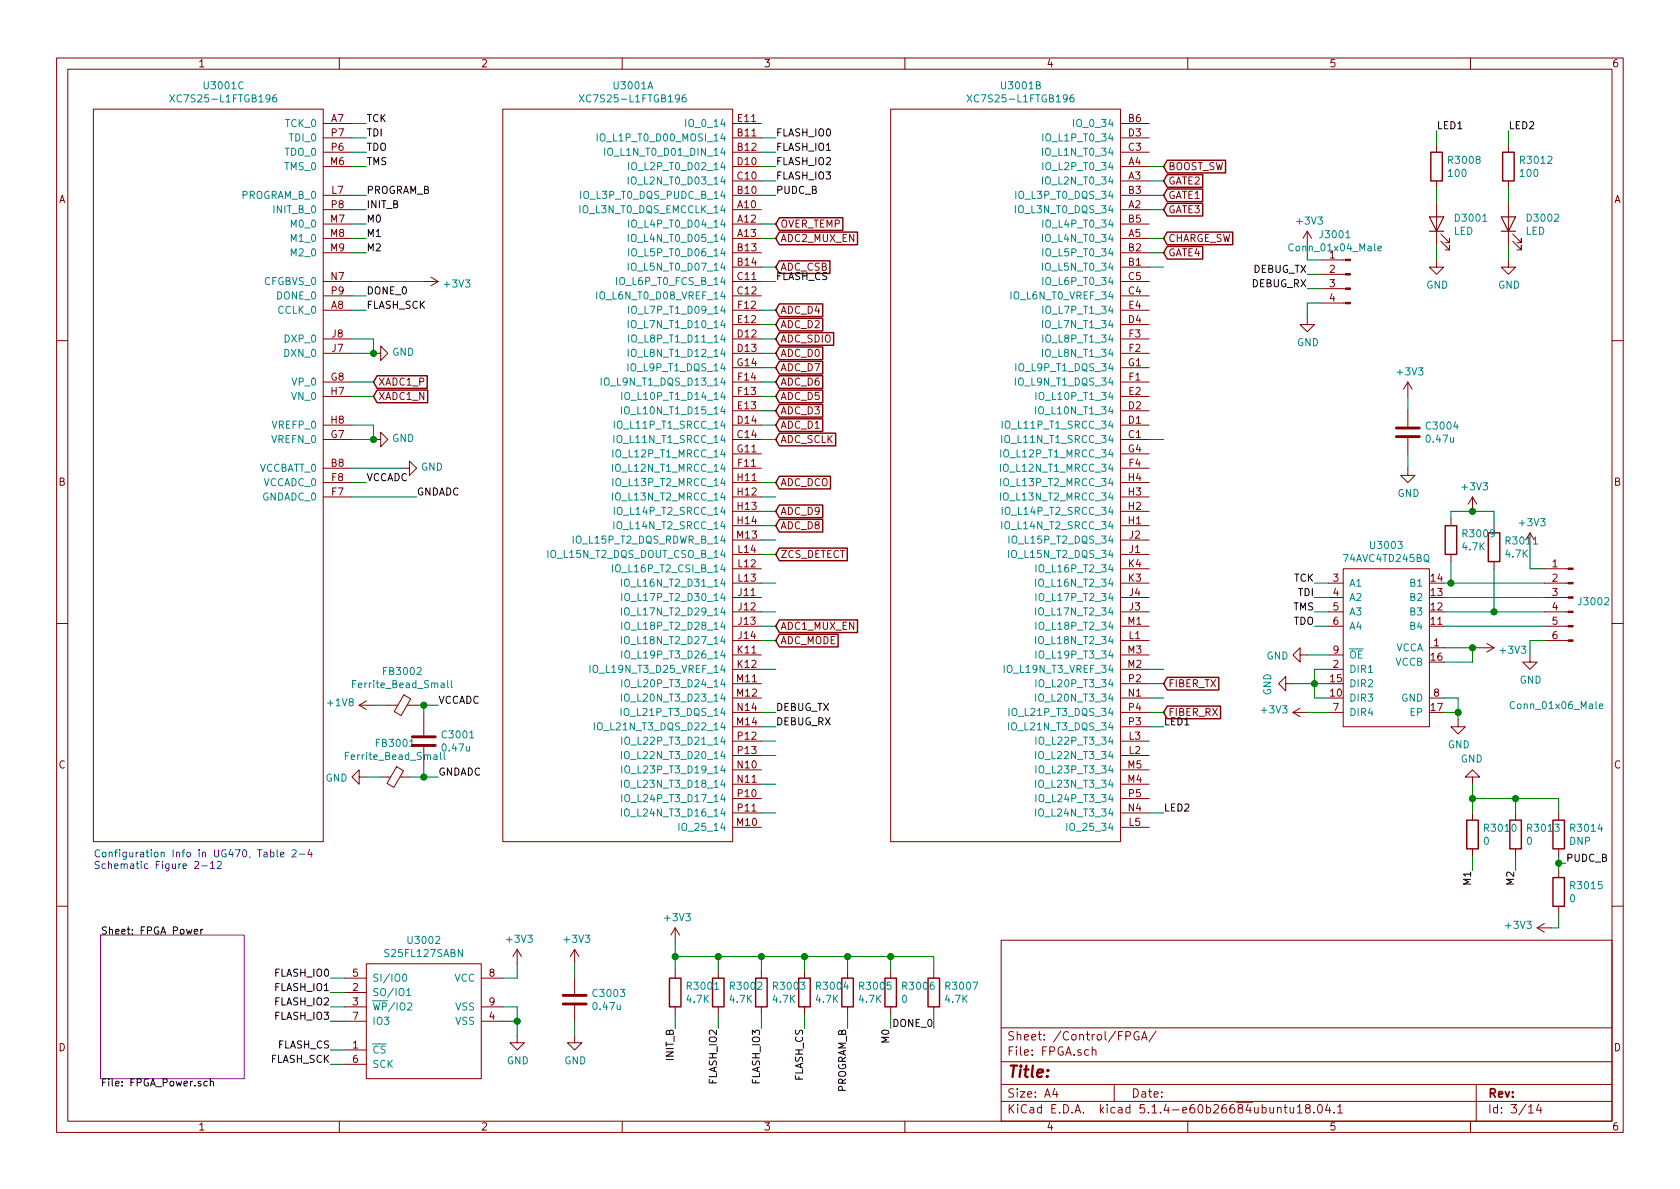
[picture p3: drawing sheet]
EESchema Schematic File Version 4
LIBS:integrated-cache
EELAYER 30 0
EELAYER END
$Descr A4 11693 8268
encoding utf-8
Sheet 3 14
Title ""
Date ""
Rev ""
Comp ""
Comment1 ""
Comment2 ""
Comment3 ""
Comment4 ""
$EndDescr
$Sheet
S 700  6500 1000 1000
U 5BE9D654
F0 "FPGA Power" 50
F1 "FPGA_Power.sch" 50
$EndSheet
$Comp
L wbraun_ic_lib:XC7S25-L1FTGB196 U3001
U 3 1
P 1450 3300
F 0 "U3001" H 1556 6015 50  0000 C CNN
F 1 "XC7S25-L1FTGB196" H 1556 5924 50  0000 C CNN
F 2 "wbraun_smd:FTGB196" H -300 4500 50  0001 C CNN
F 3 "" H -300 4500 50  0001 C CNN
	3    1450 3300
	1    0    0    -1  
$EndComp
Text Notes 650  6050 0    50   ~ 0
Configuration Info in UG470, Table 2-4\nSchematic Figure 2-12\n
Wire Wire Line
	2450 2950 2600 2950
Wire Wire Line
	2600 2950 2600 3050
Wire Wire Line
	2450 3050 2600 3050
Wire Wire Line
	2450 2650 2600 2650
Wire Wire Line
	2450 2750 2600 2750
Wire Wire Line
	2450 2350 2600 2350
Wire Wire Line
	2600 2350 2600 2450
Wire Wire Line
	2450 2450 2600 2450
Wire Wire Line
	2450 850  2550 850 
Wire Wire Line
	2450 950  2550 950 
Wire Wire Line
	2450 1050 2550 1050
Wire Wire Line
	2450 1150 2550 1150
Text Label 2550 850  0    50   ~ 0
TCK
Text Label 2550 950  0    50   ~ 0
TDI
Text Label 2550 1050 0    50   ~ 0
TDO
Text Label 2550 1150 0    50   ~ 0
TMS
$Comp
L wbraun_ic_lib:S25FL127SABN U3002
U 1 1
P 2950 7100
F 0 "U3002" H 2950 7665 50  0000 C CNN
F 1 "S25FL127SABN" H 2950 7574 50  0000 C CNN
F 2 "wbraun_smd:WSON-8-1EP_6x5mm_P1.27mm_EP3.4x4mm" H 3150 7450 50  0001 C CNN
F 3 "" H 3150 7450 50  0001 C CNN
	1    2950 7100
	1    0    0    -1  
$EndComp
$Comp
L Device:C C3003
U 1 1
P 4000 6950
F 0 "C3003" H 4115 6996 50  0000 L CNN
F 1 "0.47u" H 4115 6905 50  0000 L CNN
F 2 "Capacitor_SMD:C_0402_1005Metric" H 4038 6800 50  0001 C CNN
F 3 "~" H 4000 6950 50  0001 C CNN
	1    4000 6950
	1    0    0    -1  
$EndComp
$Comp
L power:GND #PWR03005
U 1 1
P 4000 7200
F 0 "#PWR03005" H 4000 6950 50  0001 C CNN
F 1 "GND" H 4005 7027 50  0000 C CNN
F 2 "" H 4000 7200 50  0001 C CNN
F 3 "" H 4000 7200 50  0001 C CNN
	1    4000 7200
	1    0    0    -1  
$EndComp
$Comp
L power:GND #PWR03004
U 1 1
P 3600 7200
F 0 "#PWR03004" H 3600 6950 50  0001 C CNN
F 1 "GND" H 3605 7027 50  0000 C CNN
F 2 "" H 3600 7200 50  0001 C CNN
F 3 "" H 3600 7200 50  0001 C CNN
	1    3600 7200
	1    0    0    -1  
$EndComp
Wire Wire Line
	3500 6800 3600 6800
Wire Wire Line
	3600 6800 3600 6700
Wire Wire Line
	3500 7000 3600 7000
Wire Wire Line
	3600 7000 3600 7100
Wire Wire Line
	3500 7100 3600 7100
Connection ~ 3600 7100
Wire Wire Line
	3600 7100 3600 7200
Wire Wire Line
	4000 6700 4000 6800
Wire Wire Line
	4000 7100 4000 7200
Wire Wire Line
	2450 2150 2550 2150
Wire Wire Line
	2450 1350 2550 1350
Wire Wire Line
	2450 1450 2550 1450
Wire Wire Line
	2450 1550 2550 1550
Wire Wire Line
	2450 1650 2550 1650
Wire Wire Line
	2450 1750 2550 1750
Wire Wire Line
	2450 2050 2550 2050
Text Label 2550 2050 0    50   ~ 0
DONE_0
Wire Wire Line
	2400 6800 2300 6800
Wire Wire Line
	2400 6900 2300 6900
Wire Wire Line
	2400 7000 2300 7000
Wire Wire Line
	2400 7100 2300 7100
Text Label 2300 6800 2    50   ~ 0
FLASH_IO0
Text Label 2300 6900 2    50   ~ 0
FLASH_IO1
Text Label 2300 7000 2    50   ~ 0
FLASH_IO2
Text Label 2300 7100 2    50   ~ 0
FLASH_IO3
Text Label 2300 7300 2    50   ~ 0
FLASH_CS
Wire Wire Line
	2400 7300 2300 7300
Wire Wire Line
	2400 7400 2300 7400
Text Label 2300 7400 2    50   ~ 0
FLASH_SCK
Text Label 2550 2150 0    50   ~ 0
FLASH_SCK
$Comp
L wbraun_ic_lib:XC7S25-L1FTGB196 U3001
U 1 1
P 4300 3300
F 0 "U3001" H 4406 6015 50  0000 C CNN
F 1 "XC7S25-L1FTGB196" H 4406 5924 50  0000 C CNN
F 2 "wbraun_smd:FTGB196" H 2550 4500 50  0001 C CNN
F 3 "" H 2550 4500 50  0001 C CNN
	1    4300 3300
	1    0    0    -1  
$EndComp
Wire Wire Line
	5300 950  5400 950 
Wire Wire Line
	5300 1050 5400 1050
Wire Wire Line
	5300 1150 5400 1150
Wire Wire Line
	5300 1250 5400 1250
Wire Wire Line
	5300 1350 5400 1350
Text Label 5400 950  0    50   ~ 0
FLASH_IO0
Text Label 5400 1050 0    50   ~ 0
FLASH_IO1
Text Label 5400 1150 0    50   ~ 0
FLASH_IO2
Text Label 5400 1250 0    50   ~ 0
FLASH_IO3
Text Label 5400 1350 0    50   ~ 0
PUDC_B
Wire Wire Line
	5300 1950 5400 1950
Text Label 5400 1950 0    50   ~ 0
FLASH_CS
$Comp
L Device:R R3001
U 1 1
P 4700 6900
F 0 "R3001" H 4770 6946 50  0000 L CNN
F 1 "4.7K" H 4770 6855 50  0000 L CNN
F 2 "Resistor_SMD:R_0402_1005Metric" V 4630 6900 50  0001 C CNN
F 3 "~" H 4700 6900 50  0001 C CNN
	1    4700 6900
	1    0    0    -1  
$EndComp
$Comp
L Device:R R3002
U 1 1
P 5000 6900
F 0 "R3002" H 5070 6946 50  0000 L CNN
F 1 "4.7K" H 5070 6855 50  0000 L CNN
F 2 "Resistor_SMD:R_0402_1005Metric" V 4930 6900 50  0001 C CNN
F 3 "~" H 5000 6900 50  0001 C CNN
	1    5000 6900
	1    0    0    -1  
$EndComp
$Comp
L Device:R R3003
U 1 1
P 5300 6900
F 0 "R3003" H 5370 6946 50  0000 L CNN
F 1 "4.7K" H 5370 6855 50  0000 L CNN
F 2 "Resistor_SMD:R_0402_1005Metric" V 5230 6900 50  0001 C CNN
F 3 "~" H 5300 6900 50  0001 C CNN
	1    5300 6900
	1    0    0    -1  
$EndComp
$Comp
L Device:R R3004
U 1 1
P 5600 6900
F 0 "R3004" H 5670 6946 50  0000 L CNN
F 1 "4.7K" H 5670 6855 50  0000 L CNN
F 2 "Resistor_SMD:R_0402_1005Metric" V 5530 6900 50  0001 C CNN
F 3 "~" H 5600 6900 50  0001 C CNN
	1    5600 6900
	1    0    0    -1  
$EndComp
Wire Wire Line
	5600 6750 5600 6650
Wire Wire Line
	4700 6650 4700 6550
Wire Wire Line
	4700 6650 4700 6750
Connection ~ 4700 6650
Wire Wire Line
	5300 6750 5300 6650
Wire Wire Line
	5000 6750 5000 6650
Wire Wire Line
	4700 7050 4700 7150
Wire Wire Line
	5000 7050 5000 7150
Wire Wire Line
	5300 7050 5300 7150
Wire Wire Line
	5600 7050 5600 7150
Text Label 5300 7150 3    50   ~ 0
FLASH_IO3
Text Label 5000 7150 3    50   ~ 0
FLASH_IO2
Text Label 2550 1450 0    50   ~ 0
INIT_B
Text Label 4700 7150 3    50   ~ 0
INIT_B
Connection ~ 5000 6650
Wire Wire Line
	5000 6650 4700 6650
Wire Wire Line
	5000 6650 5300 6650
Connection ~ 5300 6650
Wire Wire Line
	5300 6650 5600 6650
Connection ~ 5600 6650
Wire Wire Line
	5600 6650 5900 6650
$Comp
L Device:R R3005
U 1 1
P 5900 6900
F 0 "R3005" H 5970 6946 50  0000 L CNN
F 1 "4.7K" H 5970 6855 50  0000 L CNN
F 2 "Resistor_SMD:R_0402_1005Metric" V 5830 6900 50  0001 C CNN
F 3 "~" H 5900 6900 50  0001 C CNN
	1    5900 6900
	1    0    0    -1  
$EndComp
Wire Wire Line
	5900 6650 5900 6750
Wire Wire Line
	5900 7050 5900 7150
Text Label 2550 1350 0    50   ~ 0
PROGRAM_B
Text Label 5900 7150 3    50   ~ 0
PROGRAM_B
$Comp
L Device:R R3006
U 1 1
P 6200 6900
F 0 "R3006" H 6270 6946 50  0000 L CNN
F 1 "0" H 6270 6855 50  0000 L CNN
F 2 "Resistor_SMD:R_0402_1005Metric" V 6130 6900 50  0001 C CNN
F 3 "~" H 6200 6900 50  0001 C CNN
	1    6200 6900
	1    0    0    -1  
$EndComp
Wire Wire Line
	5900 6650 6200 6650
Wire Wire Line
	6200 6650 6200 6750
Connection ~ 5900 6650
Wire Wire Line
	6200 7050 6200 7150
$Comp
L Device:R R3010
U 1 1
P 10250 5800
F 0 "R3010" H 10320 5846 50  0000 L CNN
F 1 "0" H 10320 5755 50  0000 L CNN
F 2 "Resistor_SMD:R_0402_1005Metric" V 10180 5800 50  0001 C CNN
F 3 "~" H 10250 5800 50  0001 C CNN
	1    10250 5800
	1    0    0    -1  
$EndComp
$Comp
L Device:R R3013
U 1 1
P 10550 5800
F 0 "R3013" H 10620 5846 50  0000 L CNN
F 1 "0" H 10620 5755 50  0000 L CNN
F 2 "Resistor_SMD:R_0402_1005Metric" V 10480 5800 50  0001 C CNN
F 3 "~" H 10550 5800 50  0001 C CNN
	1    10550 5800
	1    0    0    -1  
$EndComp
$Comp
L power:GND #PWR03012
U 1 1
P 10250 5450
F 0 "#PWR03012" H 10250 5200 50  0001 C CNN
F 1 "GND" H 10255 5277 50  0000 C CNN
F 2 "" H 10250 5450 50  0001 C CNN
F 3 "" H 10250 5450 50  0001 C CNN
	1    10250 5450
	-1   0    0    1   
$EndComp
Wire Wire Line
	10250 5550 10250 5650
Wire Wire Line
	10250 5950 10250 6050
Wire Wire Line
	10550 5950 10550 6050
Wire Wire Line
	10550 5650 10550 5550
Wire Wire Line
	10550 5550 10250 5550
Wire Wire Line
	10250 5550 10250 5450
Connection ~ 10250 5550
Text Label 2550 1550 0    50   ~ 0
M0
Text Label 6200 7150 3    50   ~ 0
M0
Text Label 2550 1650 0    50   ~ 0
M1
Text Label 2550 1750 0    50   ~ 0
M2
Text Label 10250 6050 3    50   ~ 0
M1
Text Label 10550 6050 3    50   ~ 0
M2
Text Label 5600 7150 3    50   ~ 0
FLASH_CS
$Comp
L Device:R R3014
U 1 1
P 10850 5800
F 0 "R3014" H 10920 5846 50  0000 L CNN
F 1 "DNP" H 10920 5755 50  0000 L CNN
F 2 "Resistor_SMD:R_0402_1005Metric" V 10780 5800 50  0001 C CNN
F 3 "~" H 10850 5800 50  0001 C CNN
	1    10850 5800
	1    0    0    -1  
$EndComp
Wire Wire Line
	10550 5550 10850 5550
Wire Wire Line
	10850 5550 10850 5650
Connection ~ 10550 5550
Wire Wire Line
	10850 5950 10850 6000
Text Label 10900 6000 0    50   ~ 0
PUDC_B
$Comp
L wbraun_ic_lib:XC7S25-L1FTGB196 U3001
U 2 1
P 7000 3300
F 0 "U3001" H 7106 6015 50  0000 C CNN
F 1 "XC7S25-L1FTGB196" H 7106 5924 50  0000 C CNN
F 2 "wbraun_smd:FTGB196" H 5250 4500 50  0001 C CNN
F 3 "" H 5250 4500 50  0001 C CNN
	2    7000 3300
	1    0    0    -1  
$EndComp
$Comp
L Connector:Conn_01x06_Male J3002
U 1 1
P 10950 4150
F 0 "J3002" H 10923 4123 50  0000 R CNN
F 1 "Conn_01x06_Male" H 11400 3400 50  0000 R CNN
F 2 "Connector_PinHeader_2.54mm:PinHeader_1x06_P2.54mm_Vertical" H 10950 4150 50  0001 C CNN
F 3 "~" H 10950 4150 50  0001 C CNN
	1    10950 4150
	-1   0    0    -1  
$EndComp
Wire Wire Line
	10750 3950 10650 3950
Wire Wire Line
	10650 3950 10650 3800
Wire Wire Line
	10750 4450 10650 4450
Wire Wire Line
	10650 4450 10650 4550
$Comp
L wbraun_ic_lib:74AVC4TD245BQ U3003
U 1 1
P 9650 4500
F 0 "U3003" H 9650 5215 50  0000 C CNN
F 1 "74AVC4TD245BQ" H 9650 5124 50  0000 C CNN
F 2 "wbraun_smd:DHVQFN16" H 9650 4550 50  0001 C CNN
F 3 "" H 9650 4550 50  0001 C CNN
	1    9650 4500
	1    0    0    -1  
$EndComp
$Comp
L power:GND #PWR03014
U 1 1
P 10650 4550
F 0 "#PWR03014" H 10650 4300 50  0001 C CNN
F 1 "GND" H 10655 4377 50  0000 C CNN
F 2 "" H 10650 4550 50  0001 C CNN
F 3 "" H 10650 4550 50  0001 C CNN
	1    10650 4550
	1    0    0    -1  
$EndComp
Wire Wire Line
	10050 4050 10100 4050
Wire Wire Line
	10050 4150 10750 4150
Wire Wire Line
	10050 4250 10400 4250
Wire Wire Line
	10050 4350 10750 4350
Wire Wire Line
	10050 4500 10250 4500
Wire Wire Line
	10250 4500 10250 4600
Wire Wire Line
	10250 4600 10050 4600
Wire Wire Line
	10250 4500 10300 4500
Connection ~ 10250 4500
$Comp
L power:GND #PWR03011
U 1 1
P 10150 5000
F 0 "#PWR03011" H 10150 4750 50  0001 C CNN
F 1 "GND" H 10155 4827 50  0000 C CNN
F 2 "" H 10150 5000 50  0001 C CNN
F 3 "" H 10150 5000 50  0001 C CNN
	1    10150 5000
	1    0    0    -1  
$EndComp
Wire Wire Line
	10050 4850 10150 4850
Wire Wire Line
	10150 4850 10150 4950
Wire Wire Line
	10050 4950 10150 4950
Connection ~ 10150 4950
Wire Wire Line
	10150 4950 10150 5000
Wire Wire Line
	9250 4050 9150 4050
Wire Wire Line
	9250 4150 9150 4150
Wire Wire Line
	9250 4250 9150 4250
Wire Wire Line
	9250 4350 9150 4350
$Comp
L power:GND #PWR03008
U 1 1
P 9100 4550
F 0 "#PWR03008" H 9100 4300 50  0001 C CNN
F 1 "GND" V 9105 4422 50  0000 R CNN
F 2 "" H 9100 4550 50  0001 C CNN
F 3 "" H 9100 4550 50  0001 C CNN
	1    9100 4550
	0    1    1    0   
$EndComp
Text Label 9150 4050 2    50   ~ 0
TCK
Text Label 9150 4150 2    50   ~ 0
TDI
Text Label 9150 4350 2    50   ~ 0
TDO
Text Label 9150 4250 2    50   ~ 0
TMS
$Comp
L power:GND #PWR03006
U 1 1
P 9000 4750
F 0 "#PWR03006" H 9000 4500 50  0001 C CNN
F 1 "GND" H 9005 4577 50  0000 C CNN
F 2 "" H 9000 4750 50  0001 C CNN
F 3 "" H 9000 4750 50  0001 C CNN
	1    9000 4750
	0    1    1    0   
$EndComp
Wire Wire Line
	9100 4550 9250 4550
Wire Wire Line
	9000 4750 9150 4750
Wire Wire Line
	9250 4650 9150 4650
Wire Wire Line
	9150 4650 9150 4750
Connection ~ 9150 4750
Wire Wire Line
	9150 4750 9250 4750
Wire Wire Line
	9250 4850 9150 4850
Wire Wire Line
	9150 4850 9150 4750
Wire Wire Line
	9100 4950 9250 4950
$Comp
L Device:C C3004
U 1 1
P 9800 3000
F 0 "C3004" H 9915 3046 50  0000 L CNN
F 1 "0.47u" H 9915 2955 50  0000 L CNN
F 2 "Capacitor_SMD:C_0402_1005Metric" H 9838 2850 50  0001 C CNN
F 3 "~" H 9800 3000 50  0001 C CNN
	1    9800 3000
	1    0    0    -1  
$EndComp
$Comp
L power:GND #PWR03009
U 1 1
P 9800 3250
F 0 "#PWR03009" H 9800 3000 50  0001 C CNN
F 1 "GND" H 9805 3077 50  0000 C CNN
F 2 "" H 9800 3250 50  0001 C CNN
F 3 "" H 9800 3250 50  0001 C CNN
	1    9800 3250
	1    0    0    -1  
$EndComp
Wire Wire Line
	9800 2750 9800 2850
Wire Wire Line
	9800 3150 9800 3250
$Comp
L Device:R R3007
U 1 1
P 6500 6900
F 0 "R3007" H 6570 6946 50  0000 L CNN
F 1 "4.7K" H 6570 6855 50  0000 L CNN
F 2 "Resistor_SMD:R_0402_1005Metric" V 6430 6900 50  0001 C CNN
F 3 "~" H 6500 6900 50  0001 C CNN
	1    6500 6900
	1    0    0    -1  
$EndComp
Wire Wire Line
	6500 6650 6200 6650
Connection ~ 6200 6650
Wire Wire Line
	6500 6650 6500 6750
Wire Wire Line
	6500 7050 6500 7150
Text Label 6500 7150 2    50   ~ 0
DONE_0
Wire Wire Line
	2450 1950 2950 1950
Wire Wire Line
	5300 3350 5400 3350
Text GLabel 5400 3350 2    50   Input ~ 0
ADC_DCO
Wire Wire Line
	5300 5650 5400 5650
Wire Wire Line
	5300 5450 5400 5450
Text GLabel 5400 3550 2    50   Input ~ 0
ADC_D9
Text GLabel 5400 3650 2    50   Input ~ 0
ADC_D8
Text GLabel 5400 2550 2    50   Input ~ 0
ADC_D7
Text GLabel 5400 2650 2    50   Input ~ 0
ADC_D6
Text GLabel 5400 2750 2    50   Input ~ 0
ADC_D5
Text GLabel 5400 2150 2    50   Input ~ 0
ADC_D4
Text GLabel 5400 2850 2    50   Input ~ 0
ADC_D3
Text GLabel 5400 2250 2    50   Input ~ 0
ADC_D2
Text GLabel 5400 2950 2    50   Input ~ 0
ADC_D1
Text GLabel 5400 2450 2    50   Input ~ 0
ADC_D0
Wire Wire Line
	5300 3750 5400 3750
Wire Wire Line
	5300 3850 5400 3850
Wire Wire Line
	5300 4050 5400 4050
Wire Wire Line
	5300 4450 5400 4450
Wire Wire Line
	5300 4950 5400 4950
Wire Wire Line
	5300 5050 5400 5050
Wire Wire Line
	5300 5150 5400 5150
Wire Wire Line
	5300 5250 5400 5250
$Comp
L Device:R R3012
U 1 1
P 10500 1150
F 0 "R3012" H 10570 1196 50  0000 L CNN
F 1 "100" H 10570 1105 50  0000 L CNN
F 2 "Resistor_SMD:R_0402_1005Metric" V 10430 1150 50  0001 C CNN
F 3 "~" H 10500 1150 50  0001 C CNN
	1    10500 1150
	1    0    0    -1  
$EndComp
Wire Wire Line
	10500 900  10500 1000
Wire Wire Line
	10500 1300 10500 1400
$Comp
L Device:LED D3002
U 1 1
P 10500 1550
F 0 "D3002" V 10538 1433 50  0000 R CNN
F 1 "LED" V 10447 1433 50  0000 R CNN
F 2 "LED_SMD:LED_0805_2012Metric" H 10500 1550 50  0001 C CNN
F 3 "~" H 10500 1550 50  0001 C CNN
	1    10500 1550
	0    -1   -1   0   
$EndComp
$Comp
L power:GND #PWR03013
U 1 1
P 10500 1800
F 0 "#PWR03013" H 10500 1550 50  0001 C CNN
F 1 "GND" H 10505 1627 50  0000 C CNN
F 2 "" H 10500 1800 50  0001 C CNN
F 3 "" H 10500 1800 50  0001 C CNN
	1    10500 1800
	1    0    0    -1  
$EndComp
Wire Wire Line
	10500 1700 10500 1800
Text Label 10500 900  0    50   ~ 0
LED2
$Comp
L Device:R R3015
U 1 1
P 10850 6200
F 0 "R3015" H 10920 6246 50  0000 L CNN
F 1 "0" H 10920 6155 50  0000 L CNN
F 2 "Resistor_SMD:R_0402_1005Metric" V 10780 6200 50  0001 C CNN
F 3 "~" H 10850 6200 50  0001 C CNN
	1    10850 6200
	1    0    0    -1  
$EndComp
Wire Wire Line
	10850 6000 10900 6000
Connection ~ 10850 6000
Wire Wire Line
	10850 6000 10850 6050
Wire Wire Line
	10850 6350 10850 6450
Wire Wire Line
	10850 6450 10800 6450
$Comp
L Device:R R3008
U 1 1
P 10000 1150
F 0 "R3008" H 10070 1196 50  0000 L CNN
F 1 "100" H 10070 1105 50  0000 L CNN
F 2 "Resistor_SMD:R_0402_1005Metric" V 9930 1150 50  0001 C CNN
F 3 "~" H 10000 1150 50  0001 C CNN
	1    10000 1150
	1    0    0    -1  
$EndComp
Wire Wire Line
	10000 900  10000 1000
Wire Wire Line
	10000 1300 10000 1400
$Comp
L Device:LED D3001
U 1 1
P 10000 1550
F 0 "D3001" V 10038 1433 50  0000 R CNN
F 1 "LED" V 9947 1433 50  0000 R CNN
F 2 "LED_SMD:LED_0805_2012Metric" H 10000 1550 50  0001 C CNN
F 3 "~" H 10000 1550 50  0001 C CNN
	1    10000 1550
	0    -1   -1   0   
$EndComp
$Comp
L power:GND #PWR03010
U 1 1
P 10000 1800
F 0 "#PWR03010" H 10000 1550 50  0001 C CNN
F 1 "GND" H 10005 1627 50  0000 C CNN
F 2 "" H 10000 1800 50  0001 C CNN
F 3 "" H 10000 1800 50  0001 C CNN
	1    10000 1800
	1    0    0    -1  
$EndComp
Wire Wire Line
	10000 1700 10000 1800
Text Label 10000 900  0    50   ~ 0
LED1
$Comp
L Connector:Conn_01x04_Male J3001
U 1 1
P 9400 1900
F 0 "J3001" H 9506 2178 50  0000 C CNN
F 1 "Conn_01x04_Male" H 9506 2087 50  0000 C CNN
F 2 "Connector_PinHeader_2.54mm:PinHeader_1x04_P2.54mm_Vertical" H 9400 1900 50  0001 C CNN
F 3 "~" H 9400 1900 50  0001 C CNN
	1    9400 1900
	-1   0    0    -1  
$EndComp
Wire Wire Line
	5300 1850 5400 1850
Wire Wire Line
	5300 2950 5400 2950
Wire Wire Line
	5300 2650 5400 2650
Wire Wire Line
	5300 3650 5400 3650
Wire Wire Line
	8000 4850 8100 4850
Wire Wire Line
	8000 3050 8100 3050
Wire Wire Line
	8000 1850 8100 1850
Text GLabel 8100 4750 2    50   Input ~ 0
FIBER_TX
Text GLabel 8100 4950 2    50   Input ~ 0
FIBER_RX
Wire Wire Line
	8000 4650 8100 4650
Wire Wire Line
	9200 1800 9100 1800
Wire Wire Line
	9200 2100 9100 2100
Wire Wire Line
	9200 2000 9100 2000
Wire Wire Line
	9200 1900 9100 1900
Wire Wire Line
	9100 1700 9100 1800
Wire Wire Line
	9100 2100 9100 2200
$Comp
L power:GND #PWR03007
U 1 1
P 9100 2200
F 0 "#PWR03007" H 9100 1950 50  0001 C CNN
F 1 "GND" H 9105 2027 50  0000 C CNN
F 2 "" H 9100 2200 50  0001 C CNN
F 3 "" H 9100 2200 50  0001 C CNN
	1    9100 2200
	1    0    0    -1  
$EndComp
Text Label 9100 1900 2    50   ~ 0
DEBUG_TX
Text Label 9100 2000 2    50   ~ 0
DEBUG_RX
Wire Wire Line
	5300 3550 5400 3550
Text GLabel 5400 3850 2    50   Input ~ 0
ZCS_DETECT
Wire Wire Line
	8000 5050 8100 5050
Text GLabel 5400 1850 2    50   Input ~ 0
ADC_CSB
Wire Wire Line
	8000 4750 8100 4750
Text GLabel 5400 3050 2    50   Input ~ 0
ADC_SCLK
Text GLabel 5400 2350 2    50   Input ~ 0
ADC_SDIO
Text GLabel 5400 4450 2    50   Input ~ 0
ADC_MODE
Wire Wire Line
	5300 4650 5400 4650
Wire Wire Line
	5300 3450 5400 3450
Text Label 5400 5050 0    50   ~ 0
DEBUG_RX
Wire Wire Line
	5300 2550 5400 2550
Text Label 5400 4950 0    50   ~ 0
DEBUG_TX
Wire Wire Line
	5300 4350 5400 4350
Text Label 8100 5050 0    50   ~ 0
LED1
Wire Wire Line
	5300 4250 5400 4250
Text Label 8100 5650 0    50   ~ 0
LED2
$Comp
L Device:R R3009
U 1 1
P 10100 3750
F 0 "R3009" H 10170 3796 50  0000 L CNN
F 1 "4.7K" H 10170 3705 50  0000 L CNN
F 2 "Resistor_SMD:R_0402_1005Metric" V 10030 3750 50  0001 C CNN
F 3 "~" H 10100 3750 50  0001 C CNN
	1    10100 3750
	1    0    0    -1  
$EndComp
Wire Wire Line
	10100 3900 10100 4050
Connection ~ 10100 4050
Wire Wire Line
	10100 4050 10750 4050
Wire Wire Line
	10100 3600 10100 3550
$Comp
L Device:R R3011
U 1 1
P 10400 3800
F 0 "R3011" H 10470 3846 50  0000 L CNN
F 1 "4.7K" H 10470 3755 50  0000 L CNN
F 2 "Resistor_SMD:R_0402_1005Metric" V 10330 3800 50  0001 C CNN
F 3 "~" H 10400 3800 50  0001 C CNN
	1    10400 3800
	1    0    0    -1  
$EndComp
Wire Wire Line
	10400 3950 10400 4250
Connection ~ 10400 4250
Wire Wire Line
	10400 4250 10750 4250
Wire Wire Line
	10400 3650 10400 3550
Wire Wire Line
	10100 3550 10250 3550
Wire Wire Line
	2450 3350 2550 3350
$Comp
L power:GND #PWR03003
U 1 1
P 2800 3250
F 0 "#PWR03003" H 2800 3000 50  0001 C CNN
F 1 "GND" V 2805 3122 50  0000 R CNN
F 2 "" H 2800 3250 50  0001 C CNN
F 3 "" H 2800 3250 50  0001 C CNN
	1    2800 3250
	0    -1   -1   0   
$EndComp
Wire Wire Line
	2450 3250 2800 3250
$Comp
L power:GND #PWR03002
U 1 1
P 2600 2450
F 0 "#PWR03002" H 2600 2200 50  0001 C CNN
F 1 "GND" V 2605 2322 50  0000 R CNN
F 2 "" H 2600 2450 50  0001 C CNN
F 3 "" H 2600 2450 50  0001 C CNN
	1    2600 2450
	0    -1   -1   0   
$EndComp
Connection ~ 2600 2450
Text GLabel 2600 2650 2    50   Input ~ 0
XADC1_P
Text GLabel 2600 2750 2    50   Input ~ 0
XADC1_N
$Comp
L power:+3V3 #PWR0111
U 1 1
P 10250 3550
F 0 "#PWR0111" H 10250 3400 50  0001 C CNN
F 1 "+3V3" H 10265 3723 50  0000 C CNN
F 2 "" H 10250 3550 50  0001 C CNN
F 3 "" H 10250 3550 50  0001 C CNN
	1    10250 3550
	1    0    0    -1  
$EndComp
Connection ~ 10250 3550
Wire Wire Line
	10250 3550 10400 3550
$Comp
L power:+3V3 #PWR0154
U 1 1
P 10650 3800
F 0 "#PWR0154" H 10650 3650 50  0001 C CNN
F 1 "+3V3" H 10665 3973 50  0000 C CNN
F 2 "" H 10650 3800 50  0001 C CNN
F 3 "" H 10650 3800 50  0001 C CNN
	1    10650 3800
	1    0    0    -1  
$EndComp
$Comp
L power:+3V3 #PWR0155
U 1 1
P 10300 4500
F 0 "#PWR0155" H 10300 4350 50  0001 C CNN
F 1 "+3V3" V 10315 4628 50  0000 L CNN
F 2 "" H 10300 4500 50  0001 C CNN
F 3 "" H 10300 4500 50  0001 C CNN
	1    10300 4500
	0    1    1    0   
$EndComp
$Comp
L power:+3V3 #PWR0156
U 1 1
P 9100 4950
F 0 "#PWR0156" H 9100 4800 50  0001 C CNN
F 1 "+3V3" V 9115 5078 50  0000 L CNN
F 2 "" H 9100 4950 50  0001 C CNN
F 3 "" H 9100 4950 50  0001 C CNN
	1    9100 4950
	0    -1   -1   0   
$EndComp
$Comp
L power:+3V3 #PWR0157
U 1 1
P 10800 6450
F 0 "#PWR0157" H 10800 6300 50  0001 C CNN
F 1 "+3V3" V 10815 6578 50  0000 L CNN
F 2 "" H 10800 6450 50  0001 C CNN
F 3 "" H 10800 6450 50  0001 C CNN
	1    10800 6450
	0    -1   -1   0   
$EndComp
$Comp
L power:+3V3 #PWR0158
U 1 1
P 4700 6550
F 0 "#PWR0158" H 4700 6400 50  0001 C CNN
F 1 "+3V3" H 4715 6723 50  0000 C CNN
F 2 "" H 4700 6550 50  0001 C CNN
F 3 "" H 4700 6550 50  0001 C CNN
	1    4700 6550
	1    0    0    -1  
$EndComp
$Comp
L power:+3V3 #PWR0159
U 1 1
P 4000 6700
F 0 "#PWR0159" H 4000 6550 50  0001 C CNN
F 1 "+3V3" H 4015 6873 50  0000 C CNN
F 2 "" H 4000 6700 50  0001 C CNN
F 3 "" H 4000 6700 50  0001 C CNN
	1    4000 6700
	1    0    0    -1  
$EndComp
$Comp
L power:+3V3 #PWR0160
U 1 1
P 3600 6700
F 0 "#PWR0160" H 3600 6550 50  0001 C CNN
F 1 "+3V3" H 3615 6873 50  0000 C CNN
F 2 "" H 3600 6700 50  0001 C CNN
F 3 "" H 3600 6700 50  0001 C CNN
	1    3600 6700
	1    0    0    -1  
$EndComp
$Comp
L power:+3V3 #PWR0161
U 1 1
P 9800 2750
F 0 "#PWR0161" H 9800 2600 50  0001 C CNN
F 1 "+3V3" H 9815 2923 50  0000 C CNN
F 2 "" H 9800 2750 50  0001 C CNN
F 3 "" H 9800 2750 50  0001 C CNN
	1    9800 2750
	1    0    0    -1  
$EndComp
$Comp
L power:+3V3 #PWR0162
U 1 1
P 9100 1700
F 0 "#PWR0162" H 9100 1550 50  0001 C CNN
F 1 "+3V3" H 9115 1873 50  0000 C CNN
F 2 "" H 9100 1700 50  0001 C CNN
F 3 "" H 9100 1700 50  0001 C CNN
	1    9100 1700
	1    0    0    -1  
$EndComp
$Comp
L power:+3V3 #PWR0164
U 1 1
P 2950 1950
F 0 "#PWR0164" H 2950 1800 50  0001 C CNN
F 1 "+3V3" V 2965 2078 50  0000 L CNN
F 2 "" H 2950 1950 50  0001 C CNN
F 3 "" H 2950 1950 50  0001 C CNN
	1    2950 1950
	0    1    1    0   
$EndComp
$Comp
L power:GND #PWR0163
U 1 1
P 2600 3050
F 0 "#PWR0163" H 2600 2800 50  0001 C CNN
F 1 "GND" V 2605 2922 50  0000 R CNN
F 2 "" H 2600 3050 50  0001 C CNN
F 3 "" H 2600 3050 50  0001 C CNN
	1    2600 3050
	0    -1   -1   0   
$EndComp
Connection ~ 2600 3050
$Comp
L power:+1V8 #PWR0194
U 1 1
P 2600 4900
F 0 "#PWR0194" H 2600 4750 50  0001 C CNN
F 1 "+1V8" V 2615 5028 50  0000 L CNN
F 2 "" H 2600 4900 50  0001 C CNN
F 3 "" H 2600 4900 50  0001 C CNN
	1    2600 4900
	0    -1   -1   0   
$EndComp
Wire Wire Line
	2450 3450 2900 3450
$Comp
L power:GND #PWR0195
U 1 1
P 2550 5400
F 0 "#PWR0195" H 2550 5150 50  0001 C CNN
F 1 "GND" V 2555 5272 50  0000 R CNN
F 2 "" H 2550 5400 50  0001 C CNN
F 3 "" H 2550 5400 50  0001 C CNN
	1    2550 5400
	0    1    1    0   
$EndComp
Wire Wire Line
	2600 4900 2700 4900
Wire Wire Line
	2550 5400 2650 5400
Wire Wire Line
	2850 5400 2950 5400
Wire Wire Line
	2950 5400 2950 5300
Wire Wire Line
	2900 4900 2950 4900
Wire Wire Line
	2950 4900 2950 5000
Wire Wire Line
	2950 4900 3050 4900
Connection ~ 2950 4900
Wire Wire Line
	2950 5400 3050 5400
Connection ~ 2950 5400
Text Label 3050 4900 0    50   ~ 0
VCCADC
Text Label 3050 5400 0    50   ~ 0
GNDADC
$Comp
L Device:C C3001
U 1 1
P 2950 5150
F 0 "C3001" H 3065 5196 50  0000 L CNN
F 1 "0.47u" H 3065 5105 50  0000 L CNN
F 2 "Capacitor_SMD:C_0402_1005Metric" H 2988 5000 50  0001 C CNN
F 3 "~" H 2950 5150 50  0001 C CNN
	1    2950 5150
	1    0    0    -1  
$EndComp
Text Label 2550 3350 0    50   ~ 0
VCCADC
Text Label 2900 3450 0    50   ~ 0
GNDADC
$Comp
L Device:Ferrite_Bead_Small FB3002
U 1 1
P 2800 4900
F 0 "FB3002" V 2563 4900 50  0000 C CNN
F 1 "Ferrite_Bead_Small" V 2654 4900 50  0000 C CNN
F 2 "Inductor_SMD:L_0402_1005Metric" V 2730 4900 50  0001 C CNN
F 3 "~" H 2800 4900 50  0001 C CNN
	1    2800 4900
	0    1    1    0   
$EndComp
$Comp
L Device:Ferrite_Bead_Small FB3001
U 1 1
P 2750 5400
F 0 "FB3001" V 2513 5400 50  0000 C CNN
F 1 "Ferrite_Bead_Small" V 2604 5400 50  0000 C CNN
F 2 "Inductor_SMD:L_0402_1005Metric" V 2680 5400 50  0001 C CNN
F 3 "~" H 2750 5400 50  0001 C CNN
	1    2750 5400
	0    1    1    0   
$EndComp
Wire Wire Line
	5300 2750 5400 2750
Wire Wire Line
	5300 2150 5400 2150
Wire Wire Line
	5300 2850 5400 2850
Wire Wire Line
	5300 2250 5400 2250
Wire Wire Line
	5300 2450 5400 2450
Wire Wire Line
	5300 2350 5400 2350
Wire Wire Line
	5300 3050 5400 3050
Wire Wire Line
	8000 1750 8100 1750
Text GLabel 8100 1750 2    50   Input ~ 0
GATE4
Wire Wire Line
	8000 1450 8100 1450
Text GLabel 8100 1450 2    50   Input ~ 0
GATE3
Wire Wire Line
	8000 1350 8100 1350
Text GLabel 8100 1350 2    50   Input ~ 0
GATE1
Wire Wire Line
	8000 1250 8100 1250
Text GLabel 8100 1250 2    50   Input ~ 0
GATE2
Wire Wire Line
	8000 5650 8100 5650
Wire Wire Line
	8000 4950 8100 4950
Text GLabel 8100 1150 2    50   Input ~ 0
BOOST_SW
Wire Wire Line
	8000 1150 8100 1150
Wire Wire Line
	8000 1650 8100 1650
Text GLabel 8100 1650 2    50   Input ~ 0
CHARGE_SW
Text GLabel 5400 4350 2    50   Input ~ 0
ADC1_MUX_EN
Wire Wire Line
	5300 1650 5400 1650
Text GLabel 5400 1650 2    50   Input ~ 0
ADC2_MUX_EN
Text GLabel 5400 1550 2    50   Input ~ 0
OVER_TEMP
Wire Wire Line
	5300 1550 5400 1550
$EndSCHEMATC
